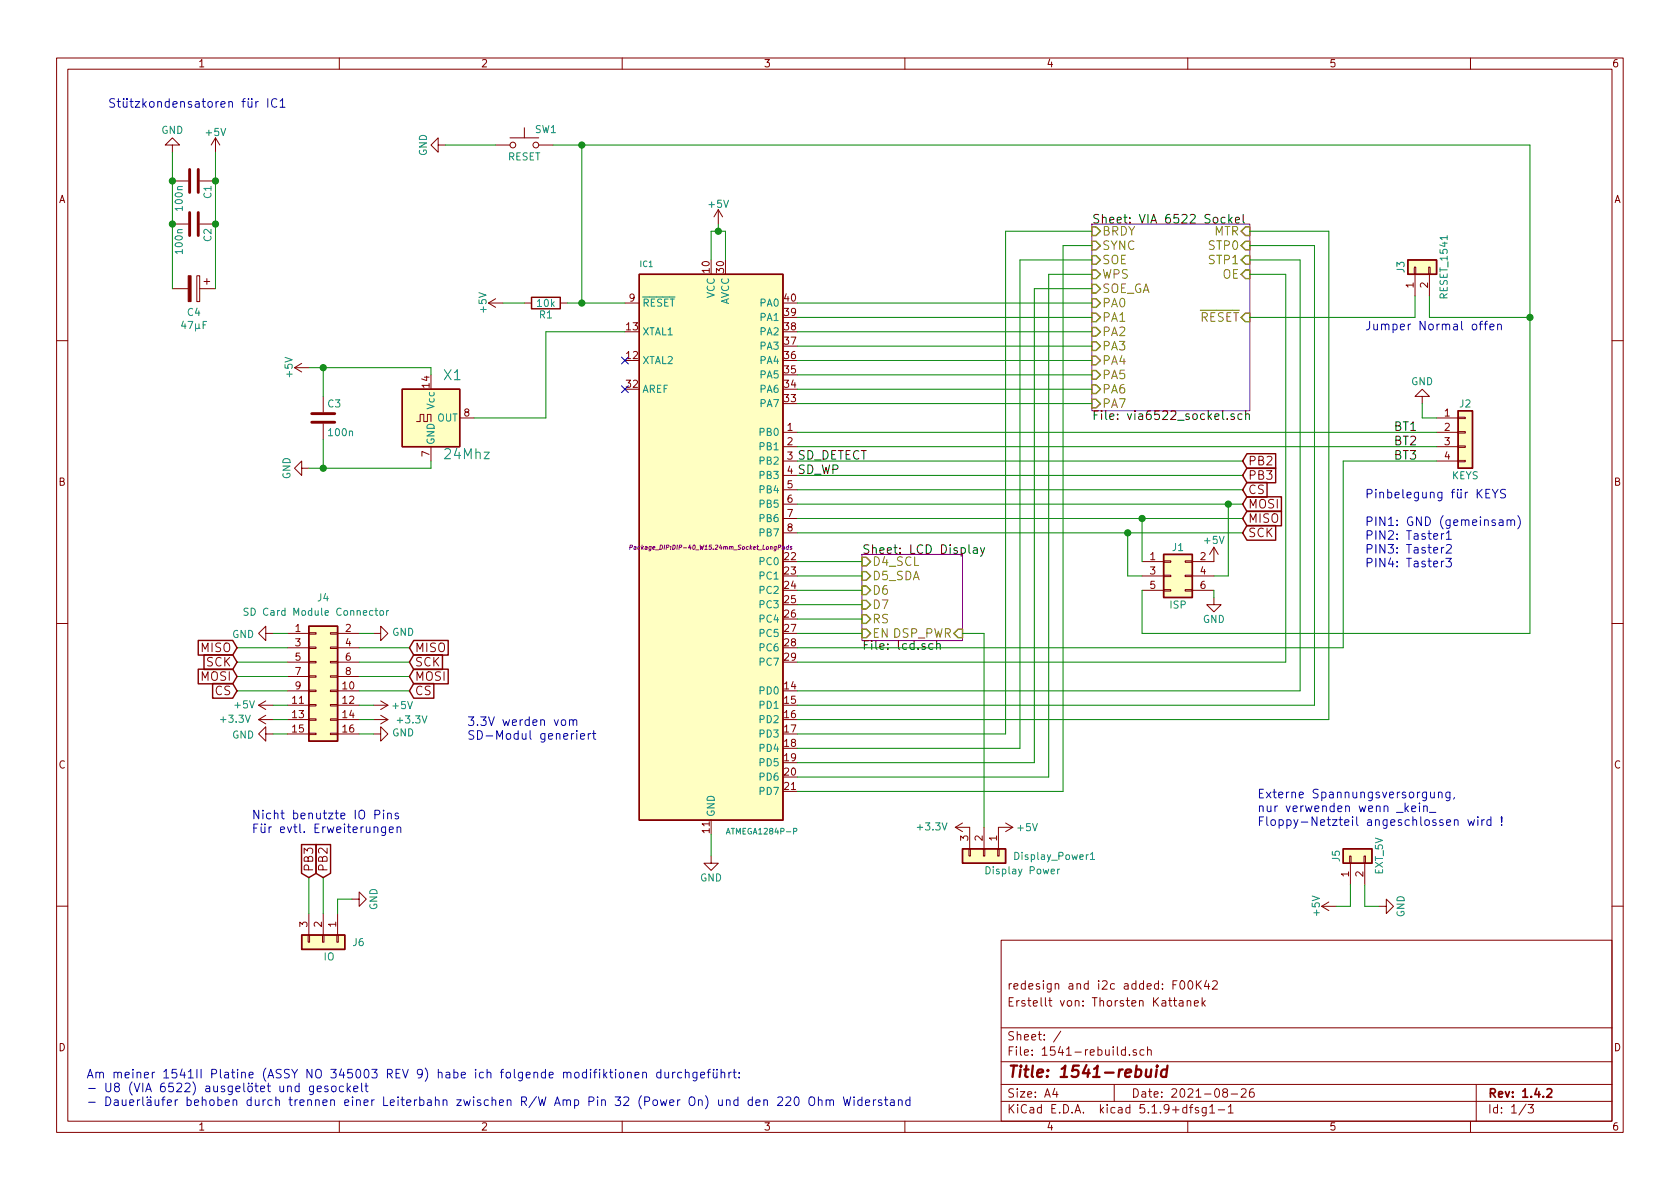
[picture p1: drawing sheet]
EESchema Schematic File Version 4
EELAYER 30 0
EELAYER END
$Descr A4 11693 8268
encoding utf-8
Sheet 1 3
Title "1541-rebuid"
Date "2021-08-26"
Rev "1.4.2"
Comp ""
Comment1 "Erstellt von: Thorsten Kattanek"
Comment2 "redesign and i2c added: F00K42"
Comment3 ""
Comment4 ""
$EndDescr
Text Notes 600  7700 0    60   ~ 0
Am meiner 1541II Platine (ASSY NO 345003 REV 9) habe ich folgende modifiktionen durchgeführt:\n- U8 (VIA 6522) ausgelötet und gesockelt\n- Dauerläufer behoben durch trennen einer Leiterbahn zwischen R/W Amp Pin 32 (Power On) und den 220 Ohm Widerstand
$Comp
L Oscillator:TCXO-14 X1
U 1 1
P 3000 2900
F 0 "X1" H 3150 3200 70  0000 C CNN
F 1 "24Mhz" H 3250 2650 70  0000 C CNN
F 2 "Oscillator:Oscillator_DIP-14_LargePads" H 3000 2900 60  0001 C CNN
F 3 "" H 3000 2900 60  0000 C CNN
	1    3000 2900
	1    0    0    -1  
$EndComp
$Comp
L power:+5V #PWR08
U 1 1
P 2150 2550
F 0 "#PWR08" H 2150 2400 50  0001 C CNN
F 1 "+5V" H 2150 2690 50  0000 C CNN
F 2 "" H 2150 2550 60  0000 C CNN
F 3 "" H 2150 2550 60  0000 C CNN
	1    2150 2550
	0    -1   -1   0   
$EndComp
$Comp
L Device:C C3
U 1 1
P 2250 2900
F 0 "C3" H 2275 3000 50  0000 L CNN
F 1 "100n" H 2275 2800 50  0000 L CNN
F 2 "Capacitor_THT:C_Disc_D3.4mm_W2.1mm_P2.50mm" H 2288 2750 30  0001 C CNN
F 3 "" H 2250 2900 60  0000 C CNN
	1    2250 2900
	1    0    0    -1  
$EndComp
NoConn ~ 4350 2500
$Comp
L power:+5V #PWR05
U 1 1
P 5000 1550
F 0 "#PWR05" H 5000 1400 50  0001 C CNN
F 1 "+5V" H 5000 1690 50  0000 C CNN
F 2 "" H 5000 1550 60  0000 C CNN
F 3 "" H 5000 1550 60  0000 C CNN
	1    5000 1550
	1    0    0    -1  
$EndComp
NoConn ~ 4350 2700
$Comp
L Device:R R1
U 1 1
P 3800 2100
F 0 "R1" V 3880 2100 50  0000 C CNN
F 1 "10k" V 3800 2100 50  0000 C CNN
F 2 "Resistor_THT:R_Axial_DIN0207_L6.3mm_D2.5mm_P10.16mm_Horizontal" V 3730 2100 30  0001 C CNN
F 3 "" H 3800 2100 30  0000 C CNN
	1    3800 2100
	0    1    1    0   
$EndComp
$Comp
L power:+5V #PWR07
U 1 1
P 3500 2100
F 0 "#PWR07" H 3500 1950 50  0001 C CNN
F 1 "+5V" H 3500 2240 50  0000 C CNN
F 2 "" H 3500 2100 60  0000 C CNN
F 3 "" H 3500 2100 60  0000 C CNN
	1    3500 2100
	0    -1   -1   0   
$EndComp
$Comp
L Device:C C1
U 1 1
P 1350 1250
F 0 "C1" H 1375 1350 50  0000 L CNN
F 1 "100n" H 1375 1150 50  0000 L CNN
F 2 "Capacitor_THT:C_Disc_D3.4mm_W2.1mm_P2.50mm" H 1388 1100 30  0001 C CNN
F 3 "" H 1350 1250 60  0000 C CNN
	1    1350 1250
	0    1    1    0   
$EndComp
$Comp
L Device:C C2
U 1 1
P 1350 1550
F 0 "C2" H 1375 1650 50  0000 L CNN
F 1 "100n" H 1375 1450 50  0000 L CNN
F 2 "Capacitor_THT:C_Disc_D3.4mm_W2.1mm_P2.50mm" H 1388 1400 30  0001 C CNN
F 3 "" H 1350 1550 60  0000 C CNN
	1    1350 1550
	0    1    1    0   
$EndComp
$Comp
L power:+5V #PWR03
U 1 1
P 1500 1050
F 0 "#PWR03" H 1500 900 50  0001 C CNN
F 1 "+5V" H 1500 1190 50  0000 C CNN
F 2 "" H 1500 1050 60  0000 C CNN
F 3 "" H 1500 1050 60  0000 C CNN
	1    1500 1050
	1    0    0    -1  
$EndComp
Text Notes 750  750  0    60   ~ 0
Stützkondensatoren für IC1
$Sheet
S 6000 3850 700  600 
U 55F9179B
F0 "LCD Display" 60
F1 "lcd.sch" 60
F2 "D6" I L 6000 4100 60 
F3 "D7" I L 6000 4200 60 
F4 "RS" I L 6000 4300 60 
F5 "EN" I L 6000 4400 60 
F6 "D4_SCL" I L 6000 3900 60 
F7 "D5_SDA" I L 6000 4000 60 
F8 "DSP_PWR" I R 6700 4400 60 
$EndSheet
$Sheet
S 7600 1550 1100 1300
U 55F9B22C
F0 "VIA 6522 Sockel" 60
F1 "via6522_sockel.sch" 60
F2 "PA0" I L 7600 2100 60 
F3 "PA1" I L 7600 2200 60 
F4 "PA2" I L 7600 2300 60 
F5 "PA3" I L 7600 2400 60 
F6 "PA4" I L 7600 2500 60 
F7 "PA5" I L 7600 2600 60 
F8 "PA6" I L 7600 2700 60 
F9 "PA7" I L 7600 2800 60 
F10 "BRDY" I L 7600 1600 60 
F11 "SYNC" I L 7600 1700 60 
F12 "OE" I R 8700 1900 60 
F13 "SOE" I L 7600 1800 60 
F14 "MTR" I R 8700 1600 60 
F15 "WPS" I L 7600 1900 60 
F16 "~RESET" I R 8700 2200 60 
F17 "SOE_GA" I L 7600 2000 60 
F18 "STP0" I R 8700 1700 60 
F19 "STP1" I R 8700 1800 60 
$EndSheet
Wire Wire Line
	4950 1800 4950 1600
Wire Wire Line
	4950 1600 5000 1600
Wire Wire Line
	5000 1600 5000 1550
Wire Wire Line
	5050 1600 5050 1800
Connection ~ 5000 1600
Wire Wire Line
	3650 2100 3500 2100
Wire Wire Line
	3950 2100 4050 2100
Wire Wire Line
	1200 1050 1200 1250
Connection ~ 1200 1250
Wire Wire Line
	1500 1050 1500 1250
Connection ~ 1500 1250
Wire Wire Line
	7950 4000 7850 4000
Wire Wire Line
	4050 2100 4050 1000
Wire Wire Line
	3850 1000 4050 1000
Connection ~ 4050 2100
$Comp
L power:+5V #PWR04
U 1 1
P 8450 3900
F 0 "#PWR04" H 8450 3750 50  0001 C CNN
F 1 "+5V" H 8450 4050 50  0000 C CNN
F 2 "" H 8450 3900 60  0000 C CNN
F 3 "" H 8450 3900 60  0000 C CNN
	1    8450 3900
	1    0    0    -1  
$EndComp
Wire Wire Line
	8450 4100 8450 4150
Text Notes 9500 2300 0    60   ~ 0
Jumper Normal offen
$Comp
L Switch:SW_Push SW1
U 1 1
P 3650 1000
F 0 "SW1" H 3800 1110 50  0000 C CNN
F 1 "RESET" H 3650 920 50  0000 C CNN
F 2 "Button_Switch_THT:SW_PUSH_6mm_H5mm" H 3650 1000 60  0001 C CNN
F 3 "" H 3650 1000 60  0000 C CNN
	1    3650 1000
	1    0    0    -1  
$EndComp
Connection ~ 4050 1000
Wire Wire Line
	3100 1000 3450 1000
$Comp
L Connector_Generic:Conn_01x04 J2
U 1 1
P 10200 3000
F 0 "J2" H 10200 3200 50  0000 C CNN
F 1 "KEYS" H 10200 2700 50  0000 C CNN
F 2 "Connector_PinHeader_2.54mm:PinHeader_1x04_P2.54mm_Vertical" H 10200 3000 50  0001 C CNN
F 3 "" H 10200 3000 50  0001 C CNN
	1    10200 3000
	1    0    0    -1  
$EndComp
Text Notes 9500 3950 0    60   ~ 0
Pinbelegung für KEYS\n\nPIN1: GND (gemeinsam)\nPIN2: Taster1\nPIN3: Taster2\nPIN4: Taster3
$Comp
L Connector_Generic:Conn_02x03_Odd_Even J1
U 1 1
P 8150 4000
F 0 "J1" H 8200 4200 50  0000 C CNN
F 1 "ISP" H 8200 3800 50  0000 C CNN
F 2 "Connector_IDC:IDC-Header_2x03_P2.54mm_Vertical" H 8150 4000 50  0001 C CNN
F 3 "" H 8150 4000 50  0001 C CNN
	1    8150 4000
	1    0    0    -1  
$EndComp
$Comp
L Connector_Generic:Conn_01x02 J3
U 1 1
P 9850 1850
F 0 "J3" H 9850 1950 50  0000 C CNN
F 1 "RESET_1541" H 9850 1650 50  0000 C CNN
F 2 "Connector_PinHeader_2.54mm:PinHeader_1x02_P2.54mm_Vertical" H 9850 1850 50  0001 C CNN
F 3 "" H 9850 1850 50  0001 C CNN
	1    9850 1850
	0    -1   -1   0   
$EndComp
Wire Wire Line
	9950 2200 9950 2050
Wire Wire Line
	9850 2200 9850 2050
$Comp
L Connector_Generic:Conn_01x02 J5
U 1 1
P 9400 5950
F 0 "J5" H 9400 6050 50  0000 C CNN
F 1 "EXT_5V" H 9400 5750 50  0000 C CNN
F 2 "Connector_PinHeader_2.54mm:PinHeader_1x02_P2.54mm_Vertical" H 9400 5950 50  0001 C CNN
F 3 "" H 9400 5950 50  0001 C CNN
	1    9400 5950
	0    -1   -1   0   
$EndComp
$Comp
L power:+5V #PWR019
U 1 1
P 9300 6300
F 0 "#PWR019" H 9300 6150 50  0001 C CNN
F 1 "+5V" H 9300 6440 50  0000 C CNN
F 2 "" H 9300 6300 60  0000 C CNN
F 3 "" H 9300 6300 60  0000 C CNN
	1    9300 6300
	0    -1   -1   0   
$EndComp
Wire Wire Line
	9400 6150 9400 6300
Wire Wire Line
	9500 6300 9500 6150
Wire Wire Line
	9400 6300 9300 6300
Wire Wire Line
	9500 6300 9600 6300
Text Notes 8750 5750 0    60   ~ 0
Externe Spannungsversorgung,\nnur verwenden wenn _kein_\nFloppy-Netzteil angeschlossen wird !
Wire Wire Line
	3800 2300 4350 2300
$Comp
L power:GND #PWR02
U 1 1
P 1200 1050
F 0 "#PWR02" H 1200 800 50  0001 C CNN
F 1 "GND" H 1200 900 50  0000 C CNN
F 2 "" H 1200 1050 50  0001 C CNN
F 3 "" H 1200 1050 50  0001 C CNN
	1    1200 1050
	-1   0    0    1   
$EndComp
$Comp
L power:GND #PWR01
U 1 1
P 3100 1000
F 0 "#PWR01" H 3100 750 50  0001 C CNN
F 1 "GND" H 3100 850 50  0000 C CNN
F 2 "" H 3100 1000 50  0001 C CNN
F 3 "" H 3100 1000 50  0001 C CNN
	1    3100 1000
	0    1    1    0   
$EndComp
$Comp
L power:GND #PWR010
U 1 1
P 2150 3250
F 0 "#PWR010" H 2150 3000 50  0001 C CNN
F 1 "GND" H 2150 3100 50  0000 C CNN
F 2 "" H 2150 3250 50  0001 C CNN
F 3 "" H 2150 3250 50  0001 C CNN
	1    2150 3250
	0    1    1    0   
$EndComp
$Comp
L power:GND #PWR020
U 1 1
P 9600 6300
F 0 "#PWR020" H 9600 6050 50  0001 C CNN
F 1 "GND" H 9600 6150 50  0000 C CNN
F 2 "" H 9600 6300 50  0001 C CNN
F 3 "" H 9600 6300 50  0001 C CNN
	1    9600 6300
	0    -1   -1   0   
$EndComp
$Comp
L power:GND #PWR017
U 1 1
P 4950 5950
F 0 "#PWR017" H 4950 5700 50  0001 C CNN
F 1 "GND" H 4950 5800 50  0000 C CNN
F 2 "" H 4950 5950 50  0001 C CNN
F 3 "" H 4950 5950 50  0001 C CNN
	1    4950 5950
	1    0    0    -1  
$EndComp
$Comp
L power:GND #PWR06
U 1 1
P 8450 4150
F 0 "#PWR06" H 8450 3900 50  0001 C CNN
F 1 "GND" H 8450 4000 50  0000 C CNN
F 2 "" H 8450 4150 50  0001 C CNN
F 3 "" H 8450 4150 50  0001 C CNN
	1    8450 4150
	1    0    0    -1  
$EndComp
$Comp
L power:GND #PWR018
U 1 1
P 2450 6250
F 0 "#PWR018" H 2450 6000 50  0001 C CNN
F 1 "GND" H 2450 6100 50  0000 C CNN
F 2 "" H 2450 6250 50  0001 C CNN
F 3 "" H 2450 6250 50  0001 C CNN
	1    2450 6250
	0    -1   -1   0   
$EndComp
Wire Wire Line
	5000 1600 5050 1600
Wire Wire Line
	1200 1250 1200 1550
Wire Wire Line
	1500 1250 1500 1550
Wire Wire Line
	4050 2100 4350 2100
Wire Wire Line
	4950 5800 4950 5950
Wire Wire Line
	2150 2550 2250 2550
Wire Wire Line
	2150 3250 2250 3250
Wire Wire Line
	3000 3250 3000 3200
Wire Wire Line
	3000 2550 3000 2600
Wire Wire Line
	3800 2300 3800 2900
Wire Wire Line
	3800 2900 3300 2900
Wire Wire Line
	2250 2750 2250 2550
Connection ~ 2250 2550
Wire Wire Line
	2250 2550 3000 2550
Wire Wire Line
	2250 3050 2250 3250
Connection ~ 2250 3250
Wire Wire Line
	2250 3250 3000 3250
$Comp
L Connector_Generic:Conn_02x08_Odd_Even J4
U 1 1
P 2200 4700
F 0 "J4" H 2250 5250 50  0000 C CNN
F 1 "SD Card Module Connector" H 2200 5150 50  0000 C CNN
F 2 "Connector_PinSocket_2.54mm:PinSocket_2x08_P2.54mm_Vertical" H 2200 4700 50  0001 C CNN
F 3 "~" H 2200 4700 50  0001 C CNN
	1    2200 4700
	1    0    0    -1  
$EndComp
Text GLabel 1650 4500 0    60   Input ~ 0
MISO
Text GLabel 2850 4500 2    60   Input ~ 0
MISO
Wire Wire Line
	1650 4500 2000 4500
Wire Wire Line
	2500 4500 2850 4500
$Comp
L power:GND #PWR016
U 1 1
P 2600 5100
F 0 "#PWR016" H 2600 4850 50  0001 C CNN
F 1 "GND" V 2605 4972 50  0000 R CNN
F 2 "" H 2600 5100 50  0001 C CNN
F 3 "" H 2600 5100 50  0001 C CNN
	1    2600 5100
	0    -1   -1   0   
$EndComp
$Comp
L power:GND #PWR015
U 1 1
P 1900 5100
F 0 "#PWR015" H 1900 4850 50  0001 C CNN
F 1 "GND" V 1905 4972 50  0000 R CNN
F 2 "" H 1900 5100 50  0001 C CNN
F 3 "" H 1900 5100 50  0001 C CNN
	1    1900 5100
	0    1    1    0   
$EndComp
$Comp
L power:GND #PWR011
U 1 1
P 1900 4400
F 0 "#PWR011" H 1900 4150 50  0001 C CNN
F 1 "GND" V 1905 4272 50  0000 R CNN
F 2 "" H 1900 4400 50  0001 C CNN
F 3 "" H 1900 4400 50  0001 C CNN
	1    1900 4400
	0    1    1    0   
$EndComp
$Comp
L power:GND #PWR012
U 1 1
P 2600 4400
F 0 "#PWR012" H 2600 4150 50  0001 C CNN
F 1 "GND" V 2605 4272 50  0000 R CNN
F 2 "" H 2600 4400 50  0001 C CNN
F 3 "" H 2600 4400 50  0001 C CNN
	1    2600 4400
	0    -1   -1   0   
$EndComp
Wire Wire Line
	1900 4400 2000 4400
Wire Wire Line
	2500 4400 2600 4400
Wire Wire Line
	2500 5100 2600 5100
Wire Wire Line
	1900 5100 2000 5100
Text GLabel 1650 4600 0    60   Input ~ 0
SCK
Text GLabel 2850 4600 2    60   Input ~ 0
SCK
Text GLabel 1650 4700 0    60   Input ~ 0
MOSI
Text GLabel 2850 4700 2    60   Input ~ 0
MOSI
Text GLabel 1650 4800 0    60   Input ~ 0
CS
Text GLabel 2850 4800 2    60   Input ~ 0
CS
$Comp
L power:+5V #PWR013
U 1 1
P 1900 4900
F 0 "#PWR013" H 1900 4750 50  0001 C CNN
F 1 "+5V" V 1900 5100 50  0000 C CNN
F 2 "" H 1900 4900 60  0000 C CNN
F 3 "" H 1900 4900 60  0000 C CNN
	1    1900 4900
	0    -1   -1   0   
$EndComp
$Comp
L power:+5V #PWR014
U 1 1
P 2600 4900
F 0 "#PWR014" H 2600 4750 50  0001 C CNN
F 1 "+5V" V 2600 5100 50  0000 C CNN
F 2 "" H 2600 4900 60  0000 C CNN
F 3 "" H 2600 4900 60  0000 C CNN
	1    2600 4900
	0    1    1    0   
$EndComp
Wire Wire Line
	2500 4900 2600 4900
Wire Wire Line
	1900 4900 2000 4900
Wire Wire Line
	1650 4800 2000 4800
Wire Wire Line
	2500 4800 2850 4800
Wire Wire Line
	2500 4600 2850 4600
Wire Wire Line
	2850 4700 2500 4700
Wire Wire Line
	2000 4600 1650 4600
Wire Wire Line
	2000 4700 1650 4700
Text GLabel 8650 3700 2    60   Input ~ 0
SCK
Text GLabel 8650 3600 2    60   Input ~ 0
MISO
Text GLabel 8650 3500 2    60   Input ~ 0
MOSI
Text GLabel 8650 3400 2    60   Input ~ 0
CS
Text Label 5550 3200 0    60   ~ 0
SD_DETECT
Text Label 5550 3300 0    60   ~ 0
SD_WP
Text GLabel 8650 3300 2    60   Input ~ 0
PB3
Text GLabel 8650 3200 2    60   Input ~ 0
PB2
Text GLabel 2250 6100 1    60   Input ~ 0
PB2
Text GLabel 2150 6100 1    60   Input ~ 0
PB3
Wire Wire Line
	2150 6100 2150 6350
Wire Wire Line
	2250 6350 2250 6100
Text Notes 1750 5800 0    60   ~ 0
Nicht benutzte IO Pins\nFür evtl. Erweiterungen
Wire Wire Line
	2450 6250 2350 6250
Wire Wire Line
	2350 6250 2350 6350
Text Label 9700 3000 0    60   ~ 0
BT1
Text Label 9700 3100 0    60   ~ 0
BT2
Text Label 9700 3200 0    60   ~ 0
BT3
Wire Wire Line
	9900 2900 10000 2900
Wire Wire Line
	9900 2900 9900 2800
$Comp
L Connector_Generic:Conn_01x03 J6
U 1 1
P 2250 6550
F 0 "J6" V 2250 6750 50  0000 L CNN
F 1 "IO" V 2350 6550 50  0000 L CNN
F 2 "Connector_PinHeader_2.54mm:PinHeader_1x03_P2.54mm_Vertical" H 2250 6550 50  0001 C CNN
F 3 "~" H 2250 6550 50  0001 C CNN
	1    2250 6550
	0    1    1    0   
$EndComp
Wire Wire Line
	5550 3000 10000 3000
Wire Wire Line
	5550 3100 10000 3100
$Comp
L 1541-rebuild-rescue:ATmega1284P-PU-MCU_Microchip_ATmega-1541-rebuild-rescue IC1
U 1 1
P 4950 3800
F 0 "IC1" H 4450 5750 40  0000 L BNN
F 1 "ATMEGA1284P-P" H 5050 1800 40  0000 L BNN
F 2 "Package_DIP:DIP-40_W15.24mm_Socket_LongPads" H 4950 3800 30  0000 C CIN
F 3 "" H 4950 3800 60  0000 C CNN
	1    4950 3800
	1    0    0    -1  
$EndComp
Wire Wire Line
	9350 3200 9350 4500
Wire Wire Line
	7950 3900 7950 3600
Wire Wire Line
	8450 4000 8550 4000
Wire Wire Line
	5550 2800 7600 2800
Wire Wire Line
	5550 2700 7600 2700
Wire Wire Line
	5550 2600 7600 2600
Wire Wire Line
	5550 2500 7600 2500
Wire Wire Line
	5550 2400 7600 2400
Wire Wire Line
	5550 2300 7600 2300
Wire Wire Line
	5550 2200 7600 2200
Wire Wire Line
	5550 2100 7600 2100
$Comp
L power:GND #PWR0101
U 1 1
P 9900 2800
F 0 "#PWR0101" H 9900 2550 50  0001 C CNN
F 1 "GND" H 9900 2650 50  0000 C CNN
F 2 "" H 9900 2800 50  0001 C CNN
F 3 "" H 9900 2800 50  0001 C CNN
	1    9900 2800
	-1   0    0    1   
$EndComp
Connection ~ 8550 3500
Wire Wire Line
	4050 1000 10650 1000
Wire Wire Line
	7850 3700 7850 4000
Wire Wire Line
	7950 4100 7950 4400
Wire Wire Line
	7950 4400 10650 4400
Wire Wire Line
	7850 3700 8650 3700
Wire Wire Line
	8550 3500 8650 3500
Wire Wire Line
	8550 3500 8550 4000
Wire Wire Line
	8650 3600 7950 3600
Wire Wire Line
	7950 3600 5550 3600
Connection ~ 7950 3600
Wire Wire Line
	5550 3700 7850 3700
Connection ~ 7850 3700
Wire Wire Line
	5550 3500 8550 3500
Wire Wire Line
	5550 3400 8650 3400
Wire Wire Line
	5550 3300 8650 3300
Wire Wire Line
	5550 3200 8650 3200
Wire Wire Line
	5550 5100 7000 5100
Wire Wire Line
	7000 5100 7000 1600
Wire Wire Line
	7000 1600 7600 1600
Wire Wire Line
	5550 5200 7100 5200
Wire Wire Line
	7100 5200 7100 1800
Wire Wire Line
	7100 1800 7600 1800
Wire Wire Line
	7600 2000 7200 2000
Wire Wire Line
	7200 2000 7200 5300
Wire Wire Line
	7200 5300 5550 5300
Wire Wire Line
	5550 4800 9050 4800
Wire Wire Line
	9050 4800 9050 1800
Wire Wire Line
	9050 1800 8700 1800
Wire Wire Line
	8700 1700 9150 1700
Wire Wire Line
	9150 1700 9150 4900
Wire Wire Line
	9150 4900 5550 4900
Wire Wire Line
	5550 5000 9250 5000
Wire Wire Line
	9250 5000 9250 1600
Wire Wire Line
	9250 1600 8700 1600
Wire Wire Line
	9350 3200 10000 3200
Wire Wire Line
	5550 4500 9350 4500
Wire Wire Line
	5550 5400 7300 5400
Wire Wire Line
	7300 5400 7300 1900
Wire Wire Line
	7300 1900 7600 1900
Wire Wire Line
	7600 1700 7400 1700
Wire Wire Line
	7400 5500 5550 5500
Wire Wire Line
	7400 1700 7400 5500
Wire Wire Line
	5550 4600 8950 4600
Wire Wire Line
	8950 4600 8950 1900
Wire Wire Line
	8950 1900 8700 1900
Wire Wire Line
	10650 1000 10650 2200
Wire Wire Line
	8700 2200 9850 2200
Wire Wire Line
	9950 2200 10650 2200
Connection ~ 10650 2200
Wire Wire Line
	10650 2200 10650 4400
Wire Wire Line
	5550 3900 6000 3900
Wire Wire Line
	6000 4000 5550 4000
Wire Wire Line
	5550 4100 6000 4100
Wire Wire Line
	6000 4200 5550 4200
Wire Wire Line
	5550 4300 6000 4300
Wire Wire Line
	6000 4400 5550 4400
$Comp
L power:+3.3V #PWR0102
U 1 1
P 2600 5000
F 0 "#PWR0102" H 2600 4850 50  0001 C CNN
F 1 "+3.3V" V 2600 5150 50  0000 L CNN
F 2 "" H 2600 5000 50  0001 C CNN
F 3 "" H 2600 5000 50  0001 C CNN
	1    2600 5000
	0    1    1    0   
$EndComp
$Comp
L power:+3.3V #PWR0103
U 1 1
P 1900 5000
F 0 "#PWR0103" H 1900 4850 50  0001 C CNN
F 1 "+3.3V" V 1900 5150 50  0000 L CNN
F 2 "" H 1900 5000 50  0001 C CNN
F 3 "" H 1900 5000 50  0001 C CNN
	1    1900 5000
	0    -1   -1   0   
$EndComp
Wire Wire Line
	1900 5000 2000 5000
Wire Wire Line
	2500 5000 2600 5000
Text Notes 3250 5150 0    60   ~ 0
3.3V werden vom\nSD-Modul generiert
$Comp
L Connector_Generic:Conn_01x03 Display_Power1
U 1 1
P 6850 5950
F 0 "Display_Power1" V 6850 6150 50  0000 L CNN
F 1 "Display Power" V 6950 5950 50  0000 L CNN
F 2 "Connector_PinHeader_2.54mm:PinHeader_1x03_P2.54mm_Vertical" H 6850 5950 50  0001 C CNN
F 3 "~" H 6850 5950 50  0001 C CNN
	1    6850 5950
	0    1    1    0   
$EndComp
Wire Wire Line
	6700 4400 6850 4400
Wire Wire Line
	6850 4400 6850 5750
$Comp
L power:+5V #PWR0104
U 1 1
P 6950 5750
F 0 "#PWR0104" H 6950 5600 50  0001 C CNN
F 1 "+5V" V 6950 5950 50  0000 C CNN
F 2 "" H 6950 5750 60  0000 C CNN
F 3 "" H 6950 5750 60  0000 C CNN
	1    6950 5750
	0    1    1    0   
$EndComp
$Comp
L power:+3.3V #PWR0105
U 1 1
P 6750 5750
F 0 "#PWR0105" H 6750 5600 50  0001 C CNN
F 1 "+3.3V" V 6750 5900 50  0000 L CNN
F 2 "" H 6750 5750 50  0001 C CNN
F 3 "" H 6750 5750 50  0001 C CNN
	1    6750 5750
	0    -1   -1   0   
$EndComp
$Comp
L Device:CP C4
U 1 1
P 1350 2000
F 0 "C4" V 1513 2000 50  0000 C CNN
F 1 "47µF" V 1604 2000 50  0000 C CNN
F 2 "Capacitor_THT:CP_Radial_D5.0mm_P2.50mm" H 1388 1850 50  0001 C CNN
F 3 "~" H 1350 2000 50  0001 C CNN
	1    1350 2000
	0    1    1    0   
$EndComp
Wire Wire Line
	1200 1550 1200 2000
Connection ~ 1200 1550
Wire Wire Line
	1500 2000 1500 1550
Connection ~ 1500 1550
$EndSCHEMATC
